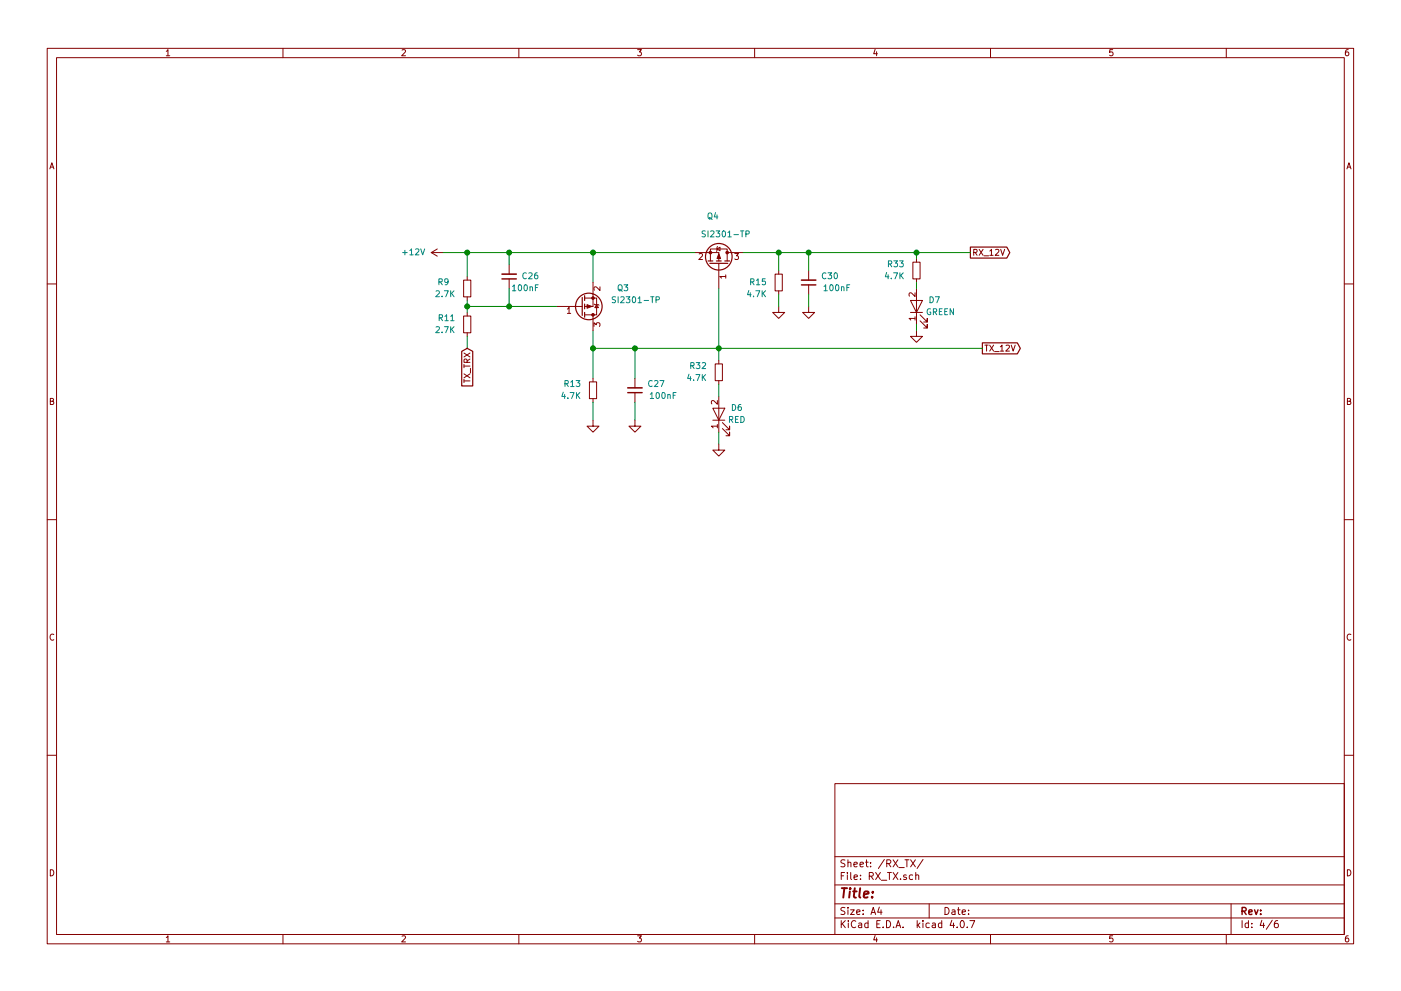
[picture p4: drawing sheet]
EESchema Schematic File Version 2
LIBS:DragonFly-rescue
LIBS:bee-rescue
LIBS:power
LIBS:device
LIBS:transistors
LIBS:conn
LIBS:linear
LIBS:regul
LIBS:74xx
LIBS:cmos4000
LIBS:adc-dac
LIBS:memory
LIBS:xilinx
LIBS:microcontrollers
LIBS:dsp
LIBS:microchip
LIBS:analog_switches
LIBS:motorola
LIBS:texas
LIBS:intel
LIBS:audio
LIBS:interface
LIBS:digital-audio
LIBS:philips
LIBS:display
LIBS:cypress
LIBS:siliconi
LIBS:opto
LIBS:atmel
LIBS:contrib
LIBS:valves
LIBS:ftdi
LIBS:DragonFly
LIBS:DragonFly-cache
EELAYER 25 0
EELAYER END
$Descr A4 11693 8268
encoding utf-8
Sheet 4 6
Title ""
Date ""
Rev ""
Comp ""
Comment1 ""
Comment2 ""
Comment3 ""
Comment4 ""
$EndDescr
$Comp
L R_Small R11
U 1 1
P 3900 2700
F 0 "R11" H 4000 2650 50  0000 L CNN
F 1 "2.7K" H 4000 2750 50  0000 L CNN
F 2 "DragonFly:R_1206_0603" H 3900 2700 50  0001 C CNN
F 3 "" H 3900 2700 50  0000 C CNN
	1    3900 2700
	-1   0    0    1   
$EndComp
$Comp
L R_Small R9
U 1 1
P 3900 2400
F 0 "R9" H 4050 2350 50  0000 L CNN
F 1 "2.7K" H 4000 2450 50  0000 L CNN
F 2 "DragonFly:R_1206_0603" H 3900 2400 50  0001 C CNN
F 3 "" H 3900 2400 50  0000 C CNN
	1    3900 2400
	-1   0    0    1   
$EndComp
Wire Wire Line
	3900 2800 3900 2900
Wire Wire Line
	3900 2500 3900 2600
$Comp
L C_Small C26
U 1 1
P 4250 2300
F 0 "C26" H 4000 2300 50  0000 L CNN
F 1 "100nF" H 4000 2400 50  0000 L CNN
F 2 "Capacitors_SMD:C_0603_HandSoldering" H 4250 2300 50  0001 C CNN
F 3 "" H 4250 2300 50  0000 C CNN
	1    4250 2300
	-1   0    0    1   
$EndComp
Wire Wire Line
	3900 2550 4650 2550
Connection ~ 3900 2550
Wire Wire Line
	3900 2100 3900 2300
Wire Wire Line
	4950 2100 4950 2350
$Comp
L R_Small R13
U 1 1
P 4950 3250
F 0 "R13" H 5050 3200 50  0000 L CNN
F 1 "4.7K" H 5050 3300 50  0000 L CNN
F 2 "Resistors_SMD:R_0603_HandSoldering" H 4950 3250 50  0001 C CNN
F 3 "" H 4950 3250 50  0000 C CNN
	1    4950 3250
	-1   0    0    1   
$EndComp
Wire Wire Line
	4950 2750 4950 3150
Connection ~ 4950 2900
$Comp
L C_Small C27
U 1 1
P 5300 3250
F 0 "C27" H 5050 3200 50  0000 L CNN
F 1 "100nF" H 4950 3300 50  0000 L CNN
F 2 "Capacitors_SMD:C_0603_HandSoldering" H 5300 3250 50  0001 C CNN
F 3 "" H 5300 3250 50  0000 C CNN
	1    5300 3250
	-1   0    0    1   
$EndComp
$Comp
L C_Small C30
U 1 1
P 6750 2350
F 0 "C30" H 6500 2300 50  0000 L CNN
F 1 "100nF" H 6400 2400 50  0000 L CNN
F 2 "Capacitors_SMD:C_0603_HandSoldering" H 6750 2350 50  0001 C CNN
F 3 "" H 6750 2350 50  0000 C CNN
	1    6750 2350
	-1   0    0    1   
$EndComp
$Comp
L GND #PWR66
U 1 1
P 4950 3500
F 0 "#PWR66" H 4950 3250 50  0001 C CNN
F 1 "GND" H 4950 3350 50  0001 C CNN
F 2 "" H 4950 3500 50  0000 C CNN
F 3 "" H 4950 3500 50  0000 C CNN
	1    4950 3500
	1    0    0    -1  
$EndComp
$Comp
L GND #PWR67
U 1 1
P 5300 3500
F 0 "#PWR67" H 5300 3250 50  0001 C CNN
F 1 "GND" H 5300 3350 50  0001 C CNN
F 2 "" H 5300 3500 50  0000 C CNN
F 3 "" H 5300 3500 50  0000 C CNN
	1    5300 3500
	1    0    0    -1  
$EndComp
$Comp
L R_Small R15
U 1 1
P 6500 2350
F 0 "R15" H 6600 2350 50  0000 L CNN
F 1 "4.7K" H 6600 2450 50  0000 L CNN
F 2 "Resistors_SMD:R_0603_HandSoldering" H 6500 2350 50  0001 C CNN
F 3 "" H 6500 2350 50  0000 C CNN
	1    6500 2350
	-1   0    0    1   
$EndComp
Text GLabel 8100 2100 2    50   Output ~ 0
RX_12V
Text GLabel 8200 2900 2    50   Output ~ 0
TX_12V
Text GLabel 3900 2900 3    50   Input ~ 0
TX_TRX
$Comp
L Q_PMOS_GSD Q3
U 1 1
P 4850 2550
F 0 "Q3" H 5150 2400 50  0000 L CNN
F 1 "SI2301-TP" H 5100 2500 50  0000 L CNN
F 2 "TO_SOT_Packages_SMD:SOT-23" H 5050 2650 50  0001 C CNN
F 3 "" H 4850 2550 50  0001 C CNN
	1    4850 2550
	1    0    0    1   
$EndComp
$Comp
L +12V #PWR65
U 1 1
P 3700 2100
F 0 "#PWR65" H 3700 1950 50  0001 C CNN
F 1 "+12V" V 3700 2350 50  0000 C CNN
F 2 "" H 3700 2100 50  0001 C CNN
F 3 "" H 3700 2100 50  0001 C CNN
	1    3700 2100
	0    -1   -1   0   
$EndComp
$Comp
L Q_PMOS_GSD Q4
U 1 1
P 6000 2200
F 0 "Q4" V 6400 2100 50  0000 L CNN
F 1 "SI2301-TP" V 6250 2050 50  0000 L CNN
F 2 "TO_SOT_Packages_SMD:SOT-23" H 6200 2300 50  0001 C CNN
F 3 "" H 6000 2200 50  0001 C CNN
	1    6000 2200
	0    1    -1   0   
$EndComp
Wire Wire Line
	6000 2400 6000 3000
Connection ~ 6000 2900
Wire Wire Line
	3700 2100 5800 2100
Wire Wire Line
	4250 2200 4250 2100
Connection ~ 4950 2100
Wire Wire Line
	4250 2400 4250 2550
Connection ~ 4250 2550
Wire Wire Line
	6200 2100 8100 2100
Wire Wire Line
	6500 2100 6500 2250
Wire Wire Line
	6750 2100 6750 2250
Connection ~ 6500 2100
$Comp
L GND #PWR69
U 1 1
P 6500 2550
F 0 "#PWR69" H 6500 2300 50  0001 C CNN
F 1 "GND" H 6500 2400 50  0001 C CNN
F 2 "" H 6500 2550 50  0000 C CNN
F 3 "" H 6500 2550 50  0000 C CNN
	1    6500 2550
	1    0    0    -1  
$EndComp
Wire Wire Line
	6500 2550 6500 2450
$Comp
L GND #PWR70
U 1 1
P 6750 2550
F 0 "#PWR70" H 6750 2300 50  0001 C CNN
F 1 "GND" H 6750 2400 50  0001 C CNN
F 2 "" H 6750 2550 50  0000 C CNN
F 3 "" H 6750 2550 50  0000 C CNN
	1    6750 2550
	1    0    0    -1  
$EndComp
Wire Wire Line
	6750 2550 6750 2450
Connection ~ 6750 2100
Connection ~ 4250 2100
Connection ~ 3900 2100
Wire Wire Line
	5300 3500 5300 3350
Wire Wire Line
	5300 3150 5300 2900
Connection ~ 5300 2900
Wire Wire Line
	4950 2900 8200 2900
Wire Wire Line
	4950 3500 4950 3350
$Comp
L LED D6
U 1 1
P 6000 3450
F 0 "D6" V 6050 3300 50  0000 C CNN
F 1 "RED" V 5950 3300 50  0000 C CNN
F 2 "LEDs:LED_D3.0mm_Horizontal_O3.81mm_Z10.0mm" H 6000 3450 50  0001 C CNN
F 3 "" H 6000 3450 50  0001 C CNN
	1    6000 3450
	0    -1   -1   0   
$EndComp
$Comp
L R_Small R32
U 1 1
P 6000 3100
F 0 "R32" H 6100 3050 50  0000 L CNN
F 1 "4.7K" H 6100 3150 50  0000 L CNN
F 2 "Resistors_SMD:R_0603_HandSoldering" H 6000 3100 50  0001 C CNN
F 3 "" H 6000 3100 50  0000 C CNN
	1    6000 3100
	-1   0    0    1   
$EndComp
$Comp
L GND #PWR68
U 1 1
P 6000 3700
F 0 "#PWR68" H 6000 3450 50  0001 C CNN
F 1 "GND" H 6000 3550 50  0001 C CNN
F 2 "" H 6000 3700 50  0000 C CNN
F 3 "" H 6000 3700 50  0000 C CNN
	1    6000 3700
	1    0    0    -1  
$EndComp
Wire Wire Line
	6000 3600 6000 3700
Wire Wire Line
	6000 3300 6000 3200
$Comp
L R_Small R33
U 1 1
P 7650 2250
F 0 "R33" H 7750 2200 50  0000 L CNN
F 1 "4.7K" H 7750 2300 50  0000 L CNN
F 2 "Resistors_SMD:R_0603_HandSoldering" H 7650 2250 50  0001 C CNN
F 3 "" H 7650 2250 50  0000 C CNN
	1    7650 2250
	-1   0    0    1   
$EndComp
$Comp
L LED D7
U 1 1
P 7650 2550
F 0 "D7" V 7700 2400 50  0000 C CNN
F 1 "GREEN" V 7600 2350 50  0000 C CNN
F 2 "LEDs:LED_D3.0mm_Horizontal_O3.81mm_Z10.0mm" H 7650 2550 50  0001 C CNN
F 3 "" H 7650 2550 50  0001 C CNN
	1    7650 2550
	0    -1   -1   0   
$EndComp
$Comp
L GND #PWR71
U 1 1
P 7650 2750
F 0 "#PWR71" H 7650 2500 50  0001 C CNN
F 1 "GND" H 7650 2600 50  0001 C CNN
F 2 "" H 7650 2750 50  0000 C CNN
F 3 "" H 7650 2750 50  0000 C CNN
	1    7650 2750
	1    0    0    -1  
$EndComp
Wire Wire Line
	7650 2400 7650 2350
Wire Wire Line
	7650 2150 7650 2100
Connection ~ 7650 2100
Wire Wire Line
	7650 2700 7650 2750
$EndSCHEMATC
